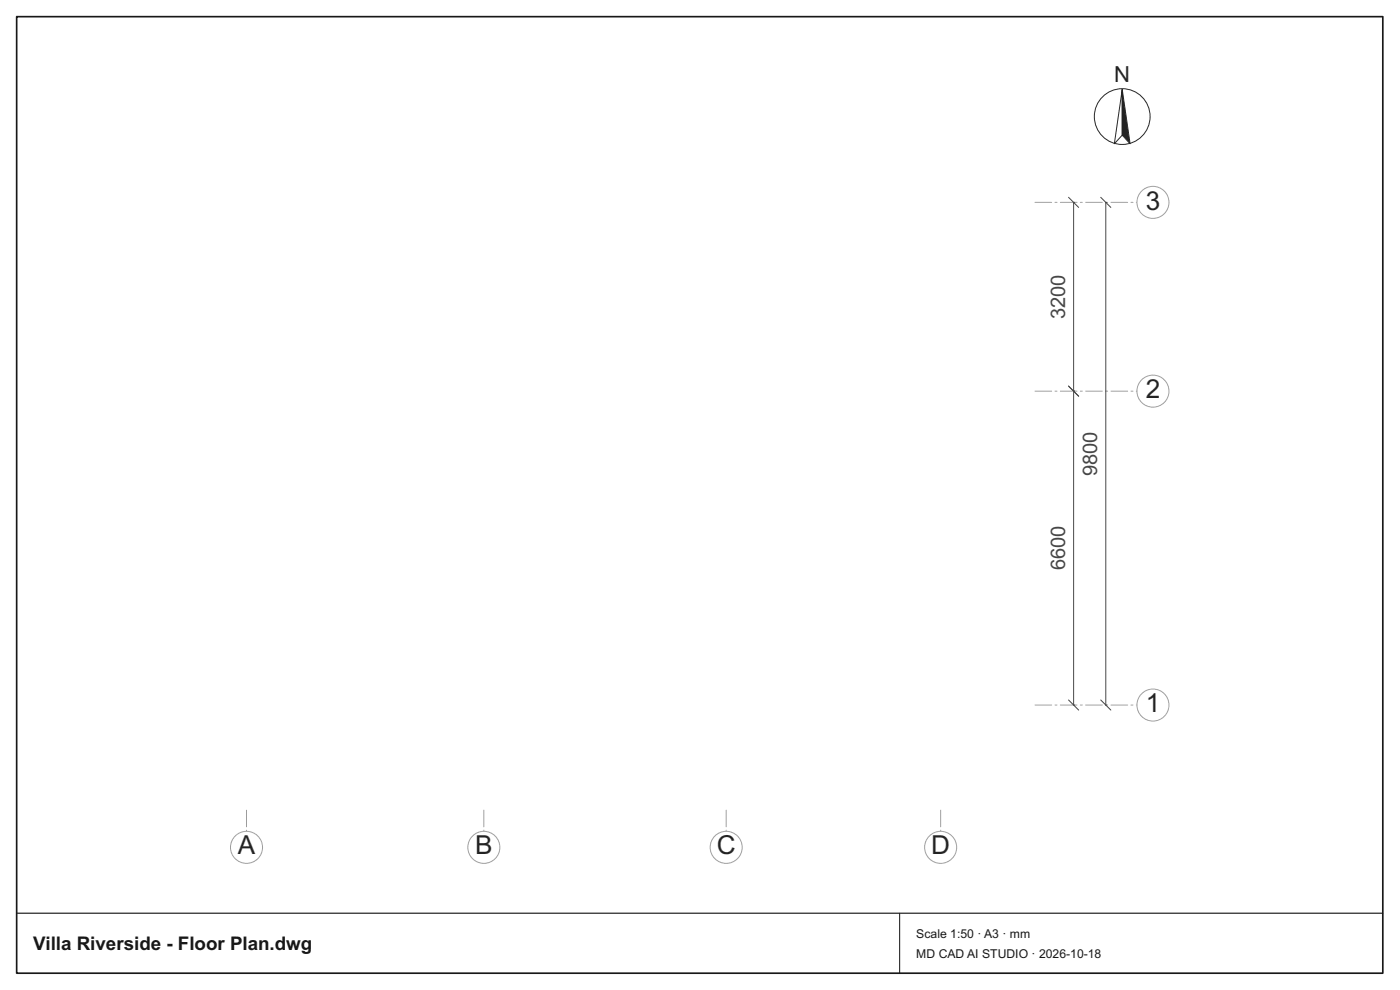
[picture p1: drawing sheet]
<svg xmlns="http://www.w3.org/2000/svg" width="420mm" height="297mm" viewBox="0 0 420 297" stroke-linecap="round" stroke-linejoin="round" font-family="sans-serif">
<path d="M310.6 60.7h30.5M310.6 117.4h30.5M310.6 211.5h30.5M74 243.1v6.2M145.2 243.1v6.2M217.9 243.1v6.2M282.3 243.1v6.2" fill="none" stroke="#9aa1ab" stroke-width=".3" stroke-dasharray="5 1 .6 1"/>
<g fill="none" stroke="#9aa1ab" stroke-width=".3">
<circle cx="346" cy="60.7" r="4.8"/>
<circle cx="346" cy="117.4" r="4.8"/>
<circle cx="346" cy="211.5" r="4.8"/>
<circle cx="74" cy="254.2" r="4.8"/>
<circle cx="145.2" cy="254.2" r="4.8"/>
<circle cx="217.9" cy="254.2" r="4.8"/>
<circle cx="282.3" cy="254.2" r="4.8"/>
</g>
<path d="M320.7 59.2l3 3M330.3 59.2l3.1 3M322.2 60.7h.1M322.2 60.7v150.8M331.9 60.7h.1M331.9 60.7v150.8M320.7 115.8l3 3.1M322.2 117.4h.1M320.7 210l3 3.1M322.2 211.5h.1M330.3 210l3.1 3.1M331.9 211.5h.1" fill="none" stroke="#3f4654" stroke-width=".3"/>
<g fill="none" stroke="#1f2937" stroke-width=".3">
<path d="M336.8 26.8v13.8l-2.4 2.5z"/>
<circle cx="336.8" cy="35" r="8.4"/>
</g>
<path d="M336.8 26.8l2.4 16.3-2.4-2.5z" fill="#1f2937" stroke="#1f2937" stroke-width=".3"/>
<path d="M5 5h410v287h-410z" fill="none" stroke="#111827" stroke-width=".5"/>
<path d="M5 274h410" fill="none" stroke="#111827" stroke-width=".35"/>
<path d="M270 274v18" fill="none" stroke="#111827" stroke-width=".3"/>
<g font-size="7.9" fill="#1f2937">
<text x="343.8" y="62.9">3</text>
<text x="343.8" y="119.5">2</text>
<text x="343.8" y="213.7">1</text>
<text x="71.4" y="256.4">A</text>
<text x="142.6" y="256.4">B</text>
<text x="215.1" y="256.4">C</text>
<text x="279.5" y="256.4">D</text>
</g>
<text font-size="6.6" fill="#1f2937" x="334.4" y="24.7">N</text>
<g font-size="6" fill="#3f4654">
<text x="319.6" y="95.7" transform="rotate(-90 319.6 95.7)">3200</text>
<text x="329.3" y="142.8" transform="rotate(-90 329.3 142.8)">9800</text>
<text x="319.6" y="171.2" transform="rotate(-90 319.6 171.2)">6600</text>
</g>
<text font-size="5.6" fill="#111827" x="10" y="285">Villa Riverside - Floor Plan.dwg</text>
<g font-size="3.7" fill="#111827">
<text x="275" y="281.5">Scale 1:50 · A3 · mm</text>
<text x="275" y="287.5">MD CAD AI STUDIO · 2026-10-18</text>
</g>
</svg>
